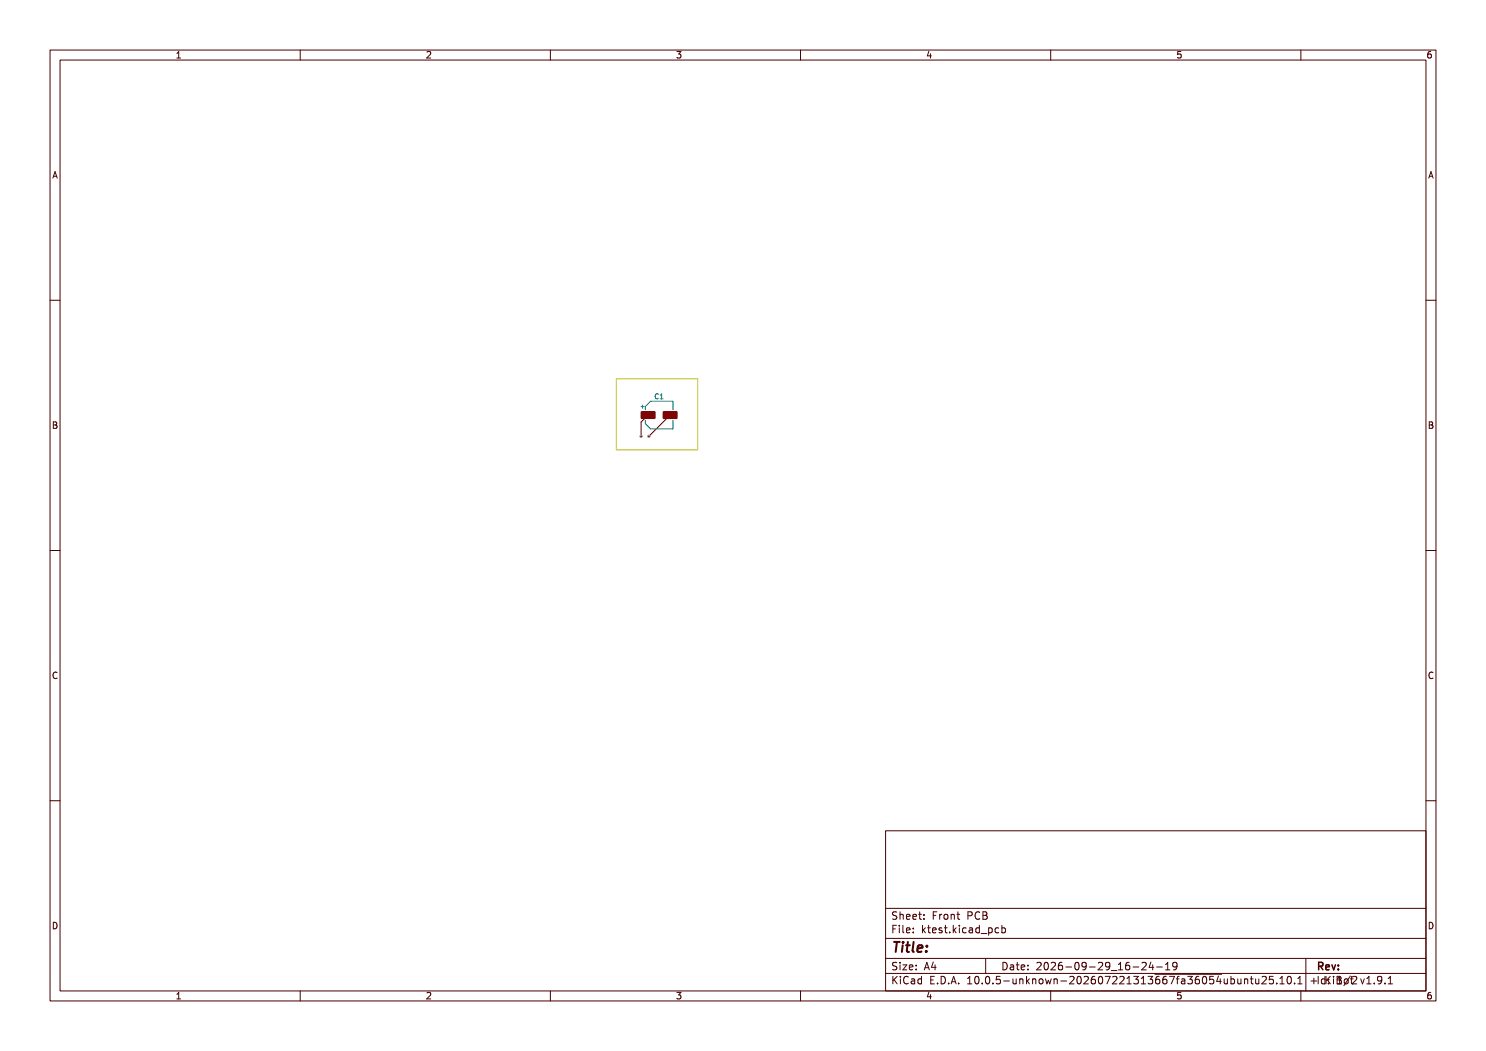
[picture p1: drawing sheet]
<svg xmlns="http://www.w3.org/2000/svg" width="297mm" height="210mm" viewBox="0 0 297 210" stroke-linecap="round" stroke-linejoin="round" font-family="sans-serif">
<g fill="#840000">
<path d="M128.1 82.2h2.8l.1 .2v1.2l-.2 .1h-2.6l-.2-.2z" fill-rule="evenodd"/>
<path d="M132.5 82.2h2.8l.1 .2v1.2l-.2 .1h-2.6l-.2-.2z" fill-rule="evenodd"/>
</g>
<g fill="#840000">
<circle cx="128.1" cy="87.2" r=".3"/>
<circle cx="129.7" cy="87.2" r=".3"/>
</g>
<path d="M129.5 82.9l-1.4 1.4v2.9M133.9 82.9l-4.2 4.3" fill="none" stroke="#840000" stroke-width=".2"/>
<g fill="#000">
<circle cx="128.1" cy="87.2" r=".15"/>
<circle cx="129.7" cy="87.2" r=".15"/>
</g>
<g fill="#c2c2c2">
<circle cx="128.1" cy="87.2" r=".3"/>
<circle cx="129.7" cy="87.2" r=".3"/>
</g>
<g fill="#000">
<circle cx="128.1" cy="87.2" r=".15"/>
<circle cx="129.7" cy="87.2" r=".15"/>
</g>
<path d="M131.6 78.8a.44 .44 0 0 0-.7 .4 .44 .44 0 0 0 .7 .4M132 79.7h.5M132 79l.2-.3v1M128.1 81.3h.6M128.4 80.9v.7M129 81.9v-.7l1-1h4.5v1.7M129 84v.6l1 1.1h4.5v-1.7" fill="none" stroke="#008484" stroke-width=".2"/>
<path d="M123.2 75.7h16.2v14.2h-16.2z" fill="none" stroke="#c2c200" stroke-width=".2"/>
<g fill="none" stroke="#480000" stroke-width=".2">
<path d="M10 10h277v190h-277zM12 12h273v186h-273zM35.3 11.6h.8M35.3 10.7l.4-.4v1.3M60 10v2M85.3 10.4l.5-.1 .3 .4-.8 .9h.8M110 10v2M135.3 10.3h.8l-.4 .5 .3 .1v.6l-.2 .1-.5-.1M160 10v2M185.7 10.2l-.4 1h.9M186 10.7v.9M210 10v2"/>
<path d="M236 10.3h-.6l-.1 .6 .2-.1 .5 .1 .1 .1-.1 .5-.2 .1-.5-.1M260 10v2M286 10.3l-.4 .1-.2 .2-.1 .7 .3 .3 .4-.1 .1-.5-.1-.1-.4-.1-.3 .2M10.6 35.6l.4-1.3 .4 1.3M10.7 35.2h.6M285.6 35.6l.4-1.3 .4 1.3M285.7 35.2h.6M10 60h2M285 60h2M10.7 84.3h.4l.2 .2-.2 .4 .2 .1 .1 .3-.2 .3h-.5zM10.7 84.9h.4M285.7 84.3h.4l.2 .2-.2 .4 .2 .1 .1 .3-.2 .3h-.5z"/>
<path d="M285.7 84.9h.4M10 110h2M285 110h2M11.4 134.4a.62 .62 0 0 0-.9 .5 .62 .62 0 0 0 .7 .7l.2-.1M286.4 134.4a.62 .62 0 0 0-.9 .5 .62 .62 0 0 0 .7 .7l.2-.1M10 160h2M285 160h2M177 166h108v32h-108zM10.7 184.3a.66 .66 0 0 1 .7 .6 .66 .66 0 0 1-.7 .7zM35.3 198.7l.4-.4v1.3M35.3 199.6h.8M60 198v2"/>
<path d="M85.3 198.4l.5-.1 .3 .4-.8 .9h.8M110 198v2M135.3 198.3h.8l-.4 .5 .3 .1v.6l-.2 .1-.5-.1M160 198v2M177 194.5h108M177 191.5h108M177 187.5h108M177 181.5h108M178.5 195.1v1.5M178.5 185.6h.5M178.7 195.7l.6 .9M179.2 184.9h-.7v1.5"/>
<path d="M179.2 192.4l-.5-.1-.2 .1v.5l.6 .3 .1 .3-.2 .3-.6-.1M179.2 182.3l-.5-.1-.2 .1v.5l.6 .3 .1 .3-.2 .3-.6-.1M179.3 195.1l-.8 .9M179.7 184.9v.1M179.7 185.4v1M179.9 182.2v1.5M179.9 192.3v.1M179.9 192.8v1M179.9 182.8l.2-.1 .4 .1v.9M180 195.1v.1M180 195.6v1M180.5 192.8h.7l-.7 1h.7"/>
<path d="M180.5 184.9v1.3l.2 .2M181.2 185.9l.7-.2-.1-.2-.4-.1-.2 .2v.7h.6M181.2 183.2l.7-.1-.1-.3-.4-.1-.2 .2v.7h.6M181.5 195.2a.71 .71 0 0 0-1 .5 .71 .71 0 0 0 .7 .9l.3-.1M181.7 193.3l.8-.1-.1-.3-.4-.1-.3 .2 .1 .7h.6M182.2 195.7h.5l.1 .9M182.5 183.2l.7-.1-.1-.3-.4-.1-.2 .2v.7h.6M182.5 186.3v.1M182.5 185.5v.1M182.8 196h-.5l-.2 .2 .2 .4 .5-.1M183.1 193.7v.1M183.1 192.9v.1"/>
<path d="M183.6 182.7h.6M183.8 182.2v1.3l.4 .2M184.2 195.7l-.5-.1-.2 .3 .1 .6h.6M184.2 195.1v1.5M184.4 184.9v1.5M184.5 185.8l.5 .6M184.7 183.6v.1M184.7 182.8v.1M184.7 193.8l.5-1.5 .5 1.5M184.9 193.4h.7M185 185.4l-.6 .6M185.4 185.4h.6"/>
<path d="M185.6 184.9v1.3l.4 .2M185.7 198.2l-.4 1h.9M186 198.7v.9M186 195.8h.5M186.4 185.9l.7-.2-.1-.2-.4-.1-.2 .2 .1 .7h.5M186.5 192.2l-.3 1.1h.9M186.5 182.9h.5M186.7 195.1h-.7v1.5h.7M186.9 192.8v1M187.2 182.2h-.7v1.5M187.4 196.5v.1M187.8 182.7v1"/>
<path d="M188.1 195.1a.76 .76 0 0 1 .9 .7 .76 .76 0 0 1-.9 .8zM188.2 185.5l-.3-.1-.2 .2v.2l.5 .2v.3h-.5M188.2 182.7l-.4 .3M188.7 185.4h.6M188.8 182.8l.4-.1 .3 .3v.4l-.3 .3-.4-.1-.1-.2zM189 184.9v1.3l.3 .2M189.6 196.5v.1M189.8 186.3v.1M190.1 196.6l.5-1.5 .5 1.5M190.1 182.8l.2-.1 .4 .1v.9M190.1 182.7v1M190.2 196.2h.8"/>
<path d="M190.5 184.9v1.5M190.7 185.8l.4 .6M191.1 185.4l-.6 .6M191.2 182.7h.6M191.5 182.2v1.3l.3 .2M191.6 196.5v.1M191.7 184.9v.1M191.7 185.4v1M193.1 185.5l-.4-.1-.3 .3 .1 .6h.6M193.4 196.6h.8M193.4 195.5l.4-.4v1.5M193.5 183l.7-.1 .1-.2-.1-.4-.2-.1h-.5v1.5"/>
<path d="M193.7 185.5h.6l.1 .9M194.4 185.7l-.5 .1-.2 .2 .2 .4 .5-.1M195 195.2l.2-.1a.8 .8 0 0 1 .5 .7 .8 .8 0 0 1-.5 .8l-.2-.1-.2-.5zM195.7 185.5l-.4-.1-.3 .3 .2 .6h.5M195.7 184.9v1.5M195.8 182.3a.71 .71 0 0 0-1 .5 .71 .71 0 0 0 .7 .9l.3-.1M196.1 186.5h1.1M196.3 196.5v.1M196.5 182.2l.7 .1v.3l-.2 .3a.4 .4 0 0 1 .3 .4 .4 .4 0 0 1-.3 .4h-.5zM196.5 182.9h.5M197 191.5v3M197.1 195.2l.2-.1a.8 .8 0 0 1 .5 .7 .8 .8 0 0 1-.5 .8l-.2-.1-.1-.5z"/>
<path d="M197.6 185.5l.4-.1 .3 .3-.1 .6h-.6M197.6 185.4v1.5M198.5 196.5v.1M199.6 185.5l-.4-.1-.3 .3 .1 .6h.6M199.9 195.1h-.7l-.1 .7 .2-.1h.5l.2 .3-.1 .5-.2 .1-.6-.1M200.2 185.5l.5-.1 .3 .3-.2 .6h-.6M200.2 184.9v1.5M200.5 192.3a.76 .76 0 0 1 .8 .7 .76 .76 0 0 1-.8 .8zM200.6 196h1.1M202 192.9h.5l.1 .9M202.5 195.6v.9l.4 .1 .2-.1M202.6 193.2h-.5l-.2 .2 .2 .4 .5-.1"/>
<path d="M203.1 192.8h.6M203.1 195.6v1M203.3 192.3v1.3l.4 .2M203.8 195.7l.2-.1 .4 .1 .1 .9M203.8 195.6v1M204.1 193.3l.7-.1-.1-.3-.4-.1-.2 .2 .1 .7h.5M205.2 195.1v1.5M205.3 196l.4 .6M205.5 193.7v.1M205.5 192.9v.1M205.7 195.6l-.5 .6M206.4 195.7l.2-.1 .4 .1v.9"/>
<path d="M206.4 195.6v1M207.2 192.4l.6-.1 .3 .4-.9 1.1h.9M207.8 195.7l.4-.1 .3 .3v.4l-.3 .3-.4-.1-.1-.2zM208.9 192.4l.1-.1a.8 .8 0 0 1 .5 .7 .8 .8 0 0 1-.5 .8 1 1 0 0 1-.1-1.4zM209 195.6l.2 1 .3-.7 .3 .7 .3-1M210 198v2M210.1 192.4l.6-.1 .3 .4-1 1.1h1M210.7 195.7l.2-.1 .3 .1 .1 .9M210.7 195.6v1M212 196h1.2M212.2 192.3l-.4 .1a1.01 1.01 0 0 0 0 1.4l.5-.1 .1-.5-.3-.3h-.3l-.3 .3M213 193.2h1.2"/>
<path d="M213.8 195.2l.6-.1 .3 .4-1 1.1h1M215 192.4l.2-.1a.8 .8 0 0 1 .5 .7 .8 .8 0 0 1-.5 .8l-.2-.1-.2-.5zM215.5 195.2l.1-.1a.8 .8 0 0 1 .5 .7 .8 .8 0 0 1-.5 .8 1 1 0 0 1-.1-1.4zM216.7 195.2l.5-.1 .3 .4-.9 1.1h.9M217.1 192.9l-.3 .3h-.3l-.3-.3 .2-.5 .4-.1 .2 .1a.99 .99 0 0 1-.3 1.4h-.3M217.7 193.2h1.2M218.8 195.1l-.4 .1a1.01 1.01 0 0 0 0 1.4l.5-.1 .1-.5-.3-.3h-.3l-.3 .3M219.5 192.4l.6-.1 .3 .4-.9 1.1h.9M219.7 195.2l.2-.1a.8 .8 0 0 1 .5 .7 .8 .8 0 0 1-.5 .8l-.2-.1-.2-.5zM220.9 195.1h1l-.7 1.5M221.8 192.9l-.3 .3h-.3l-.2-.3 .1-.5 .4-.1 .2 .1a.99 .99 0 0 1-.3 1.4h-.3M222.1 193.9h1.1"/>
<path d="M222.4 195.2l.6-.1 .2 .4-.9 1.1h.9M223.5 193.8h.9M223.5 192.7l.5-.4v1.5M223.8 195.2l.6-.1 .3 .4-1 1.1h1M225.2 196.6h.9M225.2 195.5l.5-.4v1.5M225.7 192.3l-.5 .1a1.01 1.01 0 0 0 0 1.4l.5-.1 .1-.5-.3-.3h-.3l-.2 .3M226.5 193.2h1.1M226.6 195.1h.9l-.5 .6 .5 .1v.7l-.3 .1-.6-.1M228.1 196.6h.9M228.1 195.5l.4-.4v1.5M228.2 192.4l.6-.1 .3 .4-.9 1.1h.9"/>
<path d="M229.5 195.1h.9l-.5 .6 .4 .1v.7l-.2 .1-.6-.1M230 192.2l-.3 1.1h.9M230.4 192.8v1M230.8 194.7h13.4M231.2 193.2h1.1M231.7 195.1l-.5 .1a1.01 1.01 0 0 0 0 1.4l.5-.1 .1-.5-.3-.3h-.3l-.2 .3M233 193.8h.8M233 192.7l.4-.4v1.5M233.1 195.1l-.4 .1a1.01 1.01 0 0 0 0 1.4l.5-.1v-.5l-.2-.3h-.3l-.3 .3M233.7 195.1h1l-.6 1.5M235.1 195.6h.6M235.2 192.9l-.2 .3h-.3l-.3-.3 .1-.5 .5-.1 .2 .1a.99 .99 0 0 1-.4 1.4h-.3"/>
<path d="M235.7 195.1l-.4 .2v1.3M236 198.3h-.6l-.1 .6 .2-.1 .5 .1 .1 .1-.1 .5-.2 .1-.5-.1M236.2 195.7h.5l.1 .9M236.8 196h-.5l-.2 .2 .2 .4 .5-.1M237.4 195.1h.9l-.5 .6 .4 .1v.7l-.2 .1-.6-.1M239.6 195.1l-.4 .1a1.01 1.01 0 0 0 0 1.4l.5-.1v-.5l-.2-.3h-.5l-.1 .3M240.5 195.2l.2-.1a.8 .8 0 0 1 .5 .7 .8 .8 0 0 1-.5 .8l-.2-.1-.2-.5zM242.5 195.1h-.7l-.1 .7 .3-.1h.5l.1 .3-.1 .5-.2 .1-.6-.1M243.5 195l-.3 1.1h.9M243.9 195.6v1M244.7 195.6v.9l.4 .1 .2-.1M245.3 195.6v1"/>
<path d="M246 195.7l.5-.1 .2 .3-.1 .6h-.6M246 195.1v1.5M247.4 195.6l.1 .9 .3 .1 .2-.1M248 195.6v1M248.7 195.7l.3-.1 .3 .1 .1 .9M248.7 195.6v1M249.9 195.6h.6M250.1 195.1v1.3l.4 .2M251 195.6v.9l.4 .1 .2-.1M251.6 195.6v1M252.2 195.2l.6-.1 .3 .4-.9 1.1h.9M254.5 195.1h-.8v.7l.2-.1h.5l.1 .3v.5l-.3 .1-.5-.1"/>
<path d="M255.2 196.5v.1M255.8 196.6h.9M255.8 195.5l.4-.4v1.5M257.5 195.2l.1-.1a.8 .8 0 0 1 .5 .7 .8 .8 0 0 1-.5 .8 1 1 0 0 1-.1-1.4zM258.7 196.5v.1M259.4 196.6h.8M259.4 195.5l.4-.4v1.5M260 198v2M261 191.5v6.5M262 196h1.2M262.6 195.4v1.2M263.5 195.1v1.5"/>
<path d="M264.8 195.7l-.4-.1-.3 .3 .1 .6h.6M264.8 195.1v1.5M265 195.1v1.5M265.2 195.7l.7 .9M265.5 196.5v.1M265.5 195.7v.1M265.9 195.1l-.9 .9M266.5 195.1v.1M266.5 195.6v1M267.2 195.8h.5M267.7 195.1h-.5v1.5h1M267.7 195.8a.4 .4 0 0 1 .4 .4 .4 .4 0 0 1-.3 .4"/>
<path d="M267.7 195.1l.3 .3-.3 .4M267.7 195.1v1.5M267.7 195.1l-.4 .4M268.8 195.7l.4-.1 .3 .3v.4l-.3 .3-.4-.1-.1-.2zM269.9 195.6h.6M269.9 195l-1.3 2M270.1 195.1v1.3l.2 .2M270.3 195.2l.6-.1 .3 .4-1 1.1h1M272 195.6l.3 1 .4-1M273.2 196.6h.8M273.2 195.5l.4-.4v1.5M274.7 196.5v.1"/>
<path d="M276.2 195.7l-.3 .3h-.3l-.3-.3 .2-.5 .4-.1 .2 .1a.99 .99 0 0 1-.4 1.4h-.2M276.8 196.5v.1M277.5 196.6h.8M277.5 195.5l.4-.4v1.5M285.7 184.3a.66 .66 0 0 1 .7 .6 .66 .66 0 0 1-.7 .7zM286 198.3l-.4 .1-.2 .2-.1 .8 .3 .2 .4-.1 .1-.5-.1-.1-.4-.1-.3 .2"/>
</g>
<path d="M263.6 193.1l.7-.1 .1-.2-.1-.4-.2-.1h-.5v1.5M263.9 193.1l.5 .7M265 193.3l.7-.2-.1-.2-.4-.1-.2 .2 .1 .7h.5M266.2 192.8l.4 1 .3-1M267.5 193.6v.2M267.5 192.9v.1" fill="none" stroke="#480000" stroke-width=".3"/>
<path d="M178.7 188.2h1.1M179.3 188.2l-.3 2M180.4 188.9l-.1 1.3M180.5 188.2v.2M181.1 188.9h.7M181.5 188.2l-.3 1.7 .1 .2 .4 .1M182.6 188.2l-.2 1.7 .2 .3M183.4 189.5l1-.1-.1-.4h-.7l-.3 .9 .3 .3 .6-.1M185.1 190v.2M185.3 189l-.1 .2" fill="none" stroke="#480000" stroke-width=".4"/>
<text font-size="2.7" fill="#fff" x="178" y="190.3">Title:</text>
<g font-size="2" fill="#fff">
<text x="178" y="183.8">Sheet: Front PCB</text>
<text x="178" y="186.5">File: ktest.kicad_pcb</text>
<text x="178" y="193.9">Size: A4</text>
<text x="178" y="196.7">KiCad E.D.A. 10.0.5-unknown-202607221313~{667fa36054}ubuntu25.10.1 + KiBot v1.9.1</text>
<text x="200" y="193.9">Date: 2026-09-29_16-24-19</text>
<text x="263" y="196.7">Id: 1/2</text>
<text x="263" y="193.9">Rev:</text>
</g>
<g font-size="1.7" fill="#fff">
<text x="35" y="11.6">1</text>
<text x="85" y="11.6">2</text>
<text x="135" y="11.6">3</text>
<text x="185" y="11.6">4</text>
<text x="235" y="11.6">5</text>
<text x="285" y="11.6">6</text>
<text x="10.5" y="35.6">A</text>
<text x="285.5" y="35.6">A</text>
<text x="10.5" y="85.6">B</text>
<text x="285.5" y="85.6">B</text>
<text x="10.5" y="135.6">C</text>
<text x="285.5" y="135.6">C</text>
<text x="10.5" y="185.6">D</text>
<text x="285.5" y="185.6">D</text>
<text x="35" y="199.7">1</text>
<text x="85" y="199.7">2</text>
<text x="135" y="199.7">3</text>
<text x="185" y="199.7">4</text>
<text x="235" y="199.7">5</text>
<text x="285" y="199.7">6</text>
</g>
<text font-size="1.3" fill="#fff" x="130.9" y="79.7">C1</text>
</svg>
